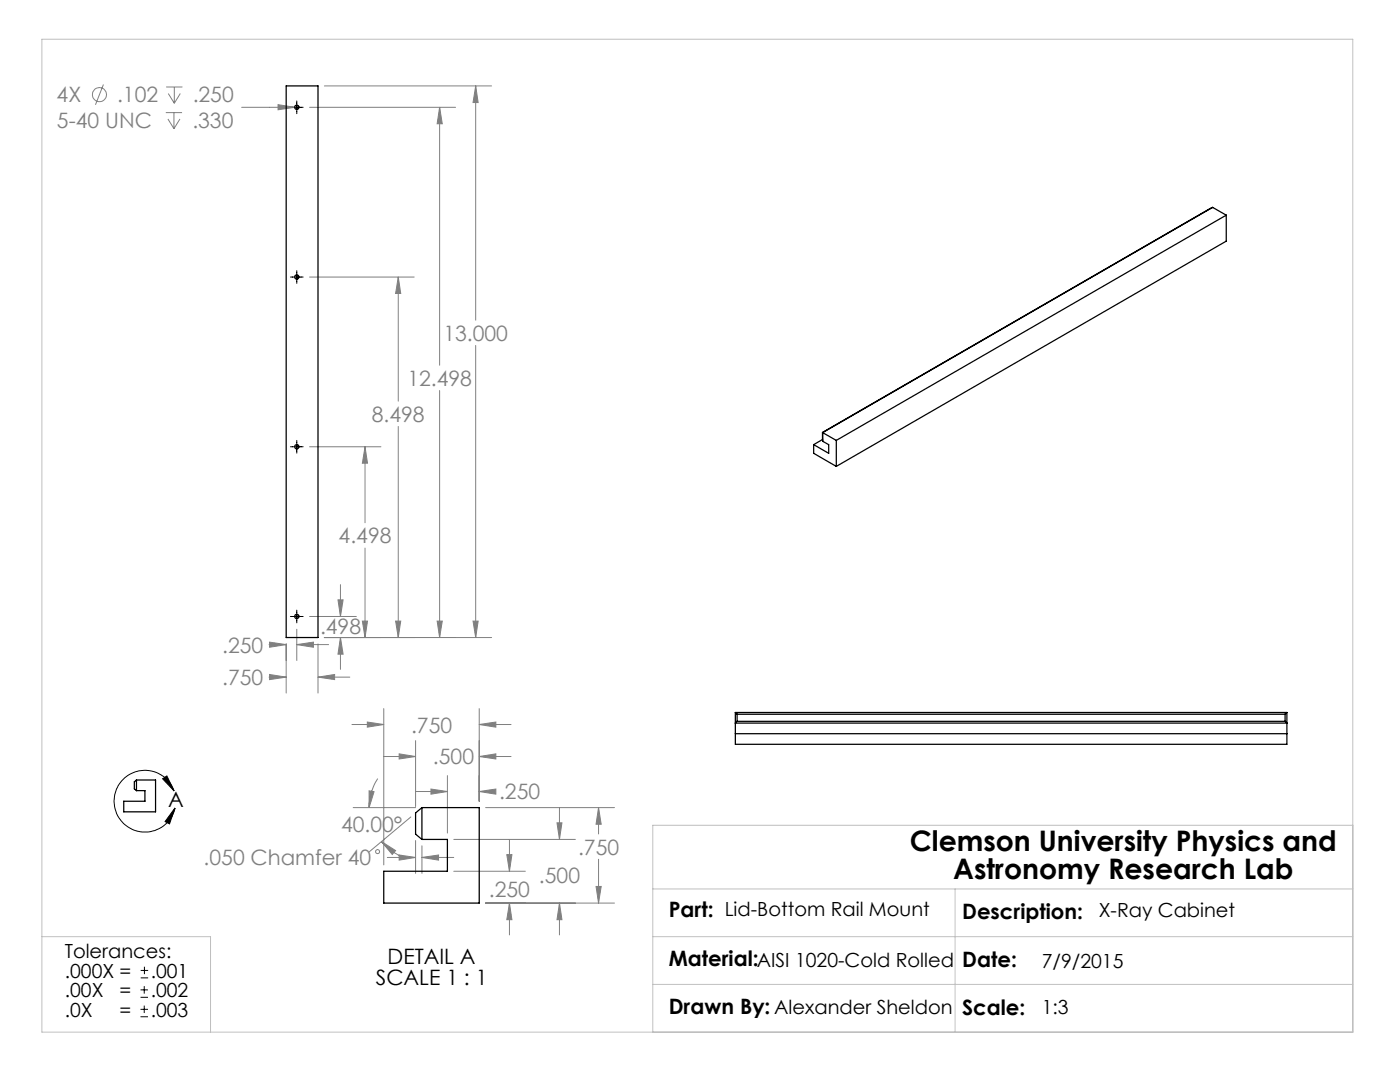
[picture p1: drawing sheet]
<svg xmlns="http://www.w3.org/2000/svg" width="279mm" height="216mm" viewBox="0 0 279 216" stroke-linecap="round" stroke-linejoin="round" font-family="sans-serif">
<g fill="none" stroke="#808080" stroke-width=".2">
<path d="M20.6 16.9l-1.6 4M33.2 17.4h3.2M33.6 18.7l1.2 1.9M34.8 17.4v3.2M36 18.7l-1.2 1.9M64.7 17.1h33.4M94.9 17.1l.5 3.4h-1zM94.9 17.1v46.8M33.1 22.5h3.2M33.5 23.7l1.2 2M34.7 22.5v3.2M35.9 23.7l-1.2 2"/>
<path d="M48.2 21.4h10.6M55.5 20.9l3.3 .5-3.3 .5zM61.8 21.4h29.1M87.7 21.4l.6 3.3h-1.1zM87.7 21.4v51.5M61.8 55.3h20.9M79.5 55.3l.5 3.3h-1zM79.5 55.3v24.7M87.7 77.9v49.3M94.9 68.9v58.3M61.8 89.1h14.2M72.8 89.1l.5 3.3h-1z"/>
<path d="M72.8 89.1v15.2M79.5 85.1v42.1M67.5 119.7h1l-.6 3.3zM67.9 116.7v6.3M72.8 109.4v17.8M53.7 128.6h3.4M53.7 135.1h3.4M53.8 128.1l3.3 .5-3.3 .6zM53.8 134.6l3.3 .5-3.3 .5zM57.1 128.5v9.8M59.2 128.6l3.3-.5v1.1zM59.2 125.6v6.2"/>
<path d="M59.2 128.6h6.4M61.8 123h9.3M63.5 135.1l3.3-.5v1zM63.5 128.5v9.8M63.5 135.1h6.3M64.7 127.2h33.4M67.9 127.2l.6 3.3h-1zM67.9 127.2v6.4M72.3 123.9h1l-.5 3.3zM79 123.9h1l-.5 3.3zM87.2 123.9h1.1l-.6 3.3zM94.4 123.9h1l-.5 3.3z"/>
<path d="M70.2 144.6h6.4M73.3 144.1l3.3 .5-3.3 .5zM73.7 157.8l.9 .2-.9 3.1zM75.4 155.4a10.2 10.2 0 0 0-1.7 5.7M76.6 151h6.3M76.6 141.4v31.2M79.7 150.4l3.2 .6-3.2 .4zM82.9 147.8v13.1M82.9 157.9h6.4M86 157.4l3.3 .5-3.3 .6zM89.3 154.8v11.4M95.6 157.9l3.4-.5v1.1z"/>
<path d="M95.6 151l3.4-.6v1zM95.6 144.6l3.4-.5v1zM95.6 141.4v18.5M95.6 157.9h2.8M95.6 151h6.4M95.6 144.6h6.4M70.5 161.1h12.4M76.1 167.9l2.9 1.8-.7 .8zM76.1 167.9a10.7 10.7 0 0 0 5.1 3.4M77.3 171.1h5.6M79.7 170.6l3.2 .5-3.2 .5zM82 163l-8.3 7"/>
<path d="M82.9 167.7v6.6M84.2 171.1l3.3-.5v1zM84.2 168.8v5.5M84.2 171.1h6.4M90.6 173.8h14.2M90.6 167.5h24.2M96.9 161.1h25.7M101.1 170.5h1.1l-.5 3.3zM101.7 167.5v6.3M111.2 164.2h.9l-.4 3.3zM111.7 161.1v6.4M119 176.9h1l-.5 3.3z"/>
<path d="M119.5 161.1l.5 3.4h-1zM119.5 161.1v5.3M119.5 171.4v8.8M96.9 180.2h25.7M101.7 180.2l.5 3.3h-1.1zM101.7 180.2v6.3M111.7 180.2l.4 3.3h-.9zM111.7 180.2v6.3"/>
<circle cx="19.9" cy="18.9" r="1.41"/>
<circle cx="75.4" cy="169.9" r=".41"/>
</g>
<g fill="none" stroke="#000" stroke-width=".2">
<path d="M58 21.4h2.5M59.2 20.1v2.6M58 55.3h2.5M59.2 54v2.6M58 89.1h2.5M59.2 87.9v2.5M58 123h2.5M59.2 121.7v2.6M32.5 155.4l.8-.6 1.4 3zM34.7 157.8a6.2 6.2 0 0 0-9.6-2.8 6.2 6.2 0 0 0 .5 10 6.2 6.2 0 0 0 9.3-3.8M34.9 161.2l-1.1 3.2-.9-.5zM28 199h1.5"/>
<path d="M28 197.5h1.5M28.1 195.1h1.5M28.1 193.6h1.5M28.8 196.8v1.5M28.8 192.9v1.5M28 202.9h1.5M28 201.4h1.5M28.8 200.7v1.4"/>
</g>
<path d="M8.4 7.8h261.6v198.2h-261.6zM130.3 177.4h139.7M190.6 177.4v28.6M270 164.7h-139.7v41.3M8.4 186.9h33.6v19.1M130.3 186.9h139.7M130.3 196.4h139.7" fill="none" stroke="#c0c0c0" stroke-width=".2"/>
<path d="M32.5 155.4l.8-.6 1.4 3zM34.9 161.2l-1.1 3.2-.9-.5z" fill="#000"/>
<path d="M53.8 128.1l3.3 .5-3.3 .6zM59.2 128.6l3.3-.5v1.1zM53.8 134.6l3.3 .5-3.3 .5zM63.5 135.1l3.3-.5v1zM67.9 127.2l.6 3.3h-1zM67.5 119.7h1l-.6 3.3zM72.3 123.9h1l-.5 3.3zM72.8 89.1l.5 3.3h-1zM79 123.9h1l-.5 3.3zM79.5 55.3l.5 3.3h-1zM87.7 21.4l.6 3.3h-1.1zM87.2 123.9h1.1l-.6 3.3zM94.9 17.1l.5 3.4h-1zM94.4 123.9h1l-.5 3.3zM55.5 20.9v1l3.3-.5zM73.7 157.8l.9 .2-.9 3.1zM76.1 167.9l2.9 1.8-.7 .8zM79.7 170.6l3.2 .5-3.2 .5zM84.2 171.1l3.3-.5v1zM101.1 170.5h1.1l-.5 3.3zM101.7 180.2l.5 3.3h-1.1zM111.2 164.2h.9l-.4 3.3zM111.7 180.2l.4 3.3h-.9zM119 176.9h1l-.5 3.3zM119.5 161.1l.5 3.4h-1zM95.6 157.9l3.4-.5v1.1zM86 157.4l3.3 .5-3.3 .6zM95.6 151l3.4-.6v1zM79.7 150.4l3.2 .6-3.2 .4zM73.3 144.1l3.3 .5-3.3 .5zM95.6 144.6l3.4-.5v1z" fill="#808080"/>
<g fill="none" stroke="#000" stroke-width=".25">
<path d="M57.1 17.1h6.4v110.1h-6.4zM59.2 21v.8M59.7 21.3v.2M59.2 54.9v.8M59.7 55.2v.2M242 41.4l-77.8 44.9M242 41.4l2.7 1.5M242 41.4l-77.9 44.9M244.7 42.9l-77.8 45M244.7 42.9v5.2l-77.8 45M59.2 88.7v.9M59.7 89.1v.1"/>
<path d="M162.4 88.7v1.8l4.5 2.6M164.1 86.3l.1 1.8M164.1 86.3h.1M164.1 87.7l-1.7 1M164.2 88.1l1.2 .6v1.8l-3-1.8M164.2 86.3v1.8M164.2 86.3l2.7 1.6M166.9 87.9v5.2M59.2 122.6v.8M59.7 122.9v.2M27.2 155.6l-.4 .4v1.4l.4 .4M27.2 155.6v2.2"/>
<path d="M27.2 155.6h3.8v6.4h-6.3v-2.1h4.2v-2.1h-1.7M146.8 142.2v6.3h110v-6.3M146.8 146.4h110M146.8 142.2l.3 .3M146.8 142.2h110M147.1 143.9l-.3 .4h110l-.3-.4M147.1 142.5h109.4M147.1 143.9h109.4M147.1 142.5v1.4M256.5 142.5v1.4M256.8 142.2l-.3 .3M84.2 161.1l-1.3 1.1v4.2l1.3 1.1"/>
<path d="M84.2 161.1v6.4M84.2 161.1h11.4v19.1h-19v-6.4h12.7v-6.3h-5.1"/>
<circle cx="59.2" cy="21.4" r=".43"/>
<circle cx="59.2" cy="55.3" r=".43"/>
<circle cx="59.2" cy="89.1" r=".43"/>
<circle cx="59.2" cy="123" r=".43"/>
</g>
<g font-size="5.6">
<text x="181.6" y="169.8">Clemson University Physics and</text>
<text x="190.2" y="175.5">Astronomy Research Lab</text>
</g>
<g font-size="4.2" fill="#808080">
<text x="11.3" y="20.4">4X</text>
<text x="23.4" y="20.4">.102</text>
<text x="38.5" y="20.4">.250</text>
<text x="11.4" y="25.5">5-40 UNC</text>
<text x="38.4" y="25.5">.330</text>
<text x="88.5" y="68">13.000</text>
<text x="81.3" y="77">12.498</text>
<text x="74.2" y="84.1">8.498</text>
<text x="67.6" y="108.4">4.498</text>
<text x="44.3" y="130.2">.250</text>
<text x="63.9" y="126.5">.498</text>
<text x="44.3" y="136.7">.750</text>
<text x="82" y="146.2">.750</text>
<text x="86.4" y="152.5">.500</text>
<text x="99.6" y="159.5">.250</text>
<text x="68.1" y="166">40.00°</text>
<text x="40.6" y="172.7">.050 Chamfer 40</text>
<text x="115.4" y="170.5">.750</text>
<text x="97.6" y="179.1">.250</text>
<text x="107.6" y="176.2">.500</text>
</g>
<g font-size="4.2">
<text x="33.5" y="161.1">A</text>
<text x="133.5" y="183.1">Part: Lid-Bottom Rail Mount</text>
<text x="192" y="183.3">Description:</text>
<text x="75" y="196.5">SCALE 1 : 1</text>
<text x="77.4" y="192.3">DETAIL A</text>
<text x="133.5" y="192.7">Material:AISI 1020-Cold Rolled</text>
<text x="192" y="192.9">Date:</text>
<text x="133.5" y="202.3">Drawn By: Alexander Sheldon</text>
<text x="192" y="202.5">Scale:</text>
</g>
<g font-size="3.9">
<text x="219.3" y="183.1">X-Ray Cabinet</text>
<text x="12.9" y="191.2">Tolerances:</text>
<text x="12.9" y="195.1">.000X =</text>
<text x="30.1" y="195.1">.001</text>
<text x="207.9" y="193.1">7/9/2015</text>
<text x="12.9" y="199">.00X</text>
<text x="12.9" y="202.8">.0X</text>
<text x="23.9" y="202.8">=</text>
<text x="23.9" y="199">=</text>
<text x="30.1" y="202.8">.003</text>
<text x="30.1" y="199">.002</text>
<text x="207.9" y="202.3">1:3</text>
</g>
</svg>
